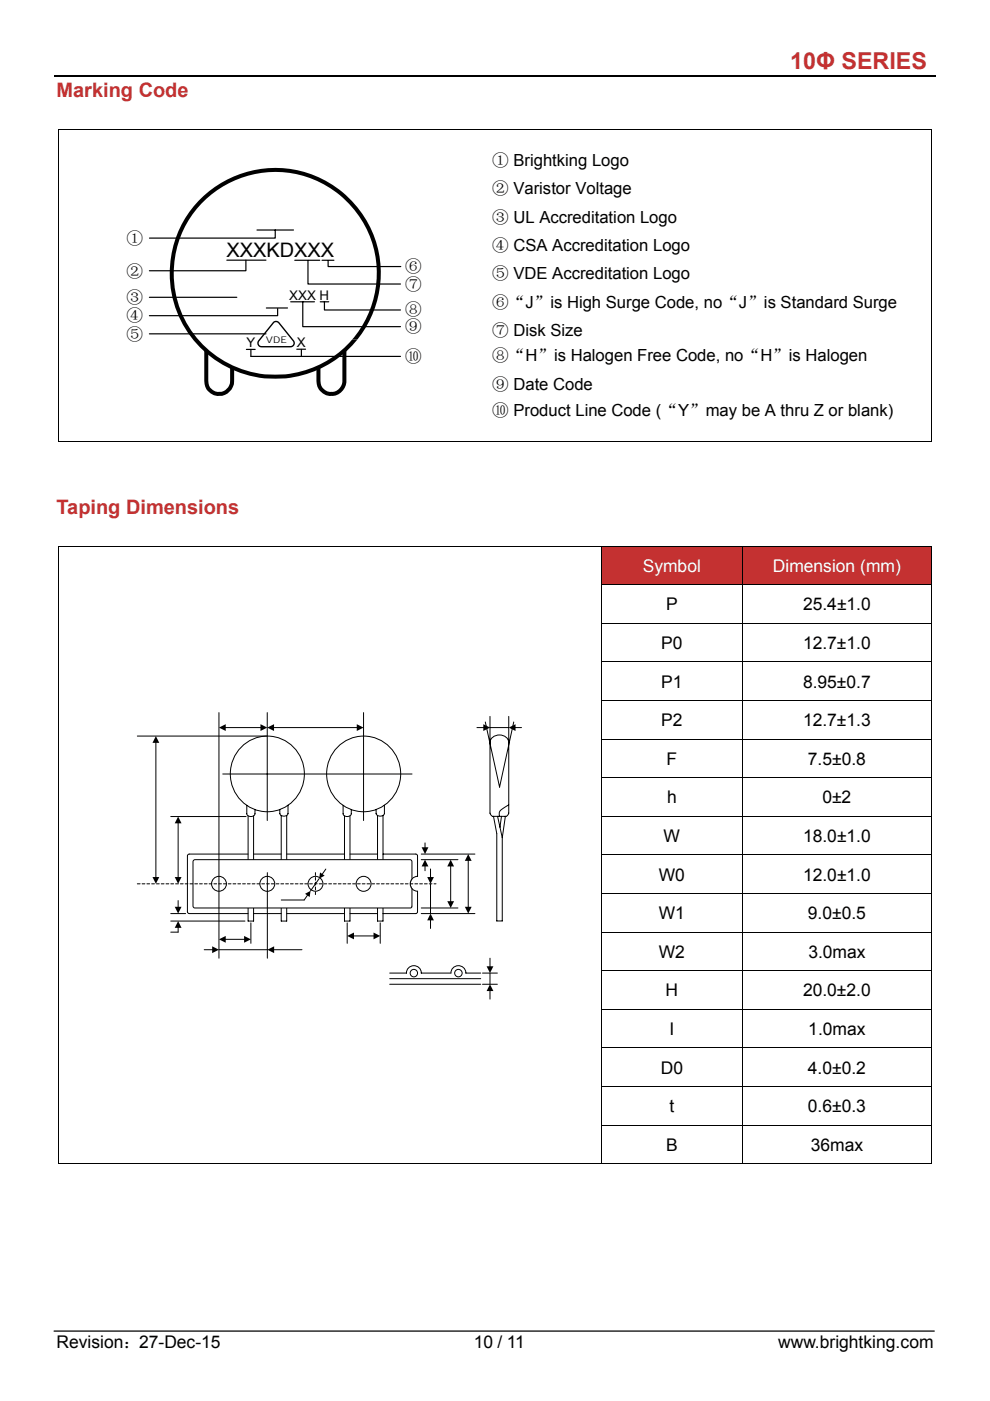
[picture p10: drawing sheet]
<svg xmlns="http://www.w3.org/2000/svg" width="210mm" height="297mm" viewBox="0 0 210 297" stroke-linecap="round" stroke-linejoin="round" font-family="sans-serif">
<path d="M11.5 16.2h187" fill="none" stroke="#000" stroke-width=".25"/>
<path d="M11.5 282.2h186.7" fill="none" stroke="#000" stroke-width=".26"/>
<path d="M44.4 69.9a2.75 2.75 0 0 1 3-.8 2.75 2.75 0 0 1 1.8 2.5v9.2a2.74 2.74 0 0 1-2.7 2.8 2.74 2.74 0 0 1-2.7-2.8v-9.2v-.6z" fill-rule="evenodd" fill="#fff"/>
<path d="M44.4 69.9a2.75 2.75 0 0 1 3-.8 2.75 2.75 0 0 1 1.8 2.5v9.2a2.74 2.74 0 0 1-2.7 2.8 2.74 2.74 0 0 1-2.7-2.8v-9.2v-.6z" fill="none" stroke="#000" stroke-width=".85"/>
<path d="M68.2 69.9a2.76 2.76 0 0 1 3-.8 2.76 2.76 0 0 1 1.8 2.5v9.2a2.75 2.75 0 0 1-2.7 2.8 2.75 2.75 0 0 1-2.8-2.8v-9.2l.1-.6z" fill-rule="evenodd" fill="#fff"/>
<path d="M68.2 69.9a2.76 2.76 0 0 1 3-.8 2.76 2.76 0 0 1 1.8 2.5v9.2a2.75 2.75 0 0 1-2.7 2.8 2.75 2.75 0 0 1-2.8-2.8v-9.2l.1-.6z" fill="none" stroke="#000" stroke-width=".85"/>
<circle cx="58.4" cy="58" r="21.9" fill="#fff"/>
<circle cx="58.4" cy="58" r="21.9" fill="none" stroke="#000" stroke-width=".85"/>
<g fill="#fff">
<path d="M64.1 72h16.7zM64.1 36h16.7z" fill-rule="evenodd"/>
<path d="M58.1 68.3a.78 .78 0 0 1 1.1 .2l3.2 4.1a.77 .77 0 0 1-.8 .9l-6.4-.1a.78 .78 0 0 1-.3-1.1z" fill-rule="evenodd"/>
</g>
<g fill="#fff">
<path d="M51 63h6.1v4.5h-6.1z"/>
<path d="M51.2 63.2h6.2v4.5h-6.2z"/>
<path d="M51.2 63.2h5.8v4.2h-5.8z"/>
</g>
<path d="M58.1 68.3a.78 .78 0 0 1 1.1 .2l3.2 4.1a.77 .77 0 0 1-.8 .9l-6.4-.1a.78 .78 0 0 1-.3-1.1z" fill="none" stroke="#000" stroke-width=".29"/>
<g fill="none" stroke="#000" stroke-width=".25">
<path d="M48.1 55.2h8.3M52.2 55.2v2.2h-20.5M54.5 48.8h7.8M58.4 48.8v1.7h-26.7M62.5 55.2h5.3M65.3 55.2v5h19.6M68.3 55.2h2.5M69.6 55.3v1.2h15.4M31.7 70.8h24.7M31.7 63h18.5M52.3 74.1h1.8M53.2 74.1v1.5h31.7"/>
<path d="M56.5 65.3h4.5M58.9 65.4v1.5h-27.2M61.7 64h5M62.9 74h1.9M63.9 74.1v1.5M64.2 64v5.3h20.7M67.9 64h1.8M68.8 64v1.7h16.1"/>
</g>
<path d="M12.4 27.3h.1v.2h-.1zM197.5 27.3h.2v.2h-.2zM197.5 93.5h.2v.2h-.2z" fill="#000"/>
<path d="M12.4 27.4h185.3M12.4 27.5v66.2M197.6 27.5v66.2M12.4 93.6h185.1M52.6 173v22.3h1.2v-22.3" fill="none" stroke="#000" stroke-width=".21"/>
<path d="M51.2 158.4a7.9 7.9 0 0 1 11.5 .5 7.9 7.9 0 0 1-1.2 11.5 7.9 7.9 0 0 1-10.8-1.1 7.9 7.9 0 0 1 .5-10.9z" fill-rule="evenodd" fill="#fff"/>
<path d="M51.2 158.4a7.9 7.9 0 0 1 11.5 .5 7.9 7.9 0 0 1-1.2 11.5 7.9 7.9 0 0 1-10.8-1.1 7.9 7.9 0 0 1 .5-10.9zM52.3 170.8v1.7a.93 .93 0 0 0 .9 .6 .93 .93 0 0 0 .9-.6v-.8M59.6 172.9v22.4h1.2v-22.4M61.1 170.7v1.8a.94 .94 0 0 1-.9 .5 .94 .94 0 0 1-.8-.5v-.9M73.1 173v22.3h1.1v-22.3" fill="none" stroke="#000" stroke-width=".21"/>
<path d="M71.6 158.4a7.9 7.9 0 0 1 11.6 .5 7.9 7.9 0 0 1-1.3 11.5 7.9 7.9 0 0 1-10.8-1.1 7.9 7.9 0 0 1 .5-10.9z" fill-rule="evenodd" fill="#fff"/>
<g fill="none" stroke="#000" stroke-width=".21">
<path d="M71.6 158.4a7.9 7.9 0 0 1 11.6 .5 7.9 7.9 0 0 1-1.3 11.5 7.9 7.9 0 0 1-10.8-1.1 7.9 7.9 0 0 1 .5-10.9zM101.2 154.3h1.5M102.9 153.1l3.1 13.8 3-13.8M103.9 151.9v20.5l.3 .5 .4 .2h2.7l.3-.2 .3-.5v-20.5M103.9 157.4a2.04 2.04 0 0 1 2-1.6 2.04 2.04 0 0 1 2 1.6M103.9 154.3h4M109.2 154.3h1.4M72.8 170.8v1.7a.93 .93 0 0 0 .8 .6 .93 .93 0 0 0 .9-.6v-.8M80.1 172.9v22.4h1.1v-22.4M81.5 170.7v1.8a.96 .96 0 0 1-.8 .5 .96 .96 0 0 1-.9-.5v-.9M104.7 173.1l.7 3.6v18.6h1.1v-17.7M105.5 173.1l1 4.5"/>
<path d="M106.4 173.1l-.4 2.3M107.2 173.1l-.7 4.5M107.9 170.6l-.8 .5a1.67 1.67 0 0 0-1.2 2M39.8 181.5v11.8M40.2 181.1h12.4M40.2 193.7h12.4M53.8 181.1h5.8M53.8 193.7h5.8M60.8 181.1h12.3M60.8 193.7h12.3M74.2 181.1h5.9M74.2 193.7h5.9"/>
<path d="M81.2 181.1h7M81.2 193.7h7M88.6 181.5v4.3a1.58 1.58 0 0 0-1.6 1.6 1.58 1.58 0 0 0 1.6 1.6v4.3M82.7 207.5h19.3M82.7 208.7h19.3"/>
</g>
<path d="M102.5 153.5l1.4 .8-1.4 .7zM107.9 154.3l1.4-.8v1.5z" fill="#000"/>
<circle cx="87.8" cy="206.3" r=".79" fill="#fff"/>
<g fill="none" stroke="#000" stroke-width=".21">
<path d="M82.7 206.3h3.5a1.57 1.57 0 0 1 1.6-1.6 1.57 1.57 0 0 1 1.5 1.6h6.4"/>
<circle cx="87.8" cy="206.3" r=".79"/>
</g>
<circle cx="97.2" cy="206.3" r=".79" fill="#fff"/>
<g fill="none" stroke="#000" stroke-width=".21">
<path d="M39.8 193.3v.2l.4 .2M40.2 181.1l-.4 .4M88.2 181.1l.4 .4M88.6 193.3l-.4 .4M95.7 206.3a1.58 1.58 0 0 1 1.5-1.6 1.58 1.58 0 0 1 1.6 1.6h3.2"/>
<circle cx="97.2" cy="206.3" r=".79"/>
</g>
<path d="M41.1 182.3h45.9l.4 .3v3.8a1.65 1.65 0 0 0 0 2v3.7l-.4 .4h-45.7l-.4-.4v-9.5z" fill-rule="evenodd" fill="#fff"/>
<path d="M41.1 182.3h45.9l.4 .3v3.8a1.65 1.65 0 0 0 0 2v3.7l-.4 .4h-45.7l-.4-.4v-9.5z" fill="none" stroke="#000" stroke-width=".21"/>
<circle cx="66.9" cy="187.4" r="1.58" fill="#fff"/>
<circle cx="66.9" cy="187.4" r="1.58" fill="none" stroke="#000" stroke-width=".21"/>
<circle cx="46.4" cy="187.4" r="1.58" fill="#fff"/>
<g fill="none" stroke="#000" stroke-width=".21">
<path d="M29.1 156.1h27.6M33.1 157.3v28.8M46.4 151.1v52.1M47.7 154.3h7.7M56.7 151.1v22.9M57.9 154.3h18M77.1 151.1v22.9M36.2 173.1h16M37.8 174.4v11.7M47.2 164.1h40.2M90.1 178.7v1.1M36.2 195.3h15.8"/>
<path d="M36.2 193.7h3.2M37.8 190.9v1.5M37.8 196.5v1.1h-1.6M47.7 199.2h4.2M53.2 195.7v4.3M65.3 189.7l-.8 1.1h-4.9M67.7 186.3l-1.8 2.6M69.1 184.3l-.8 1.1M73.6 195.7v4.3M74.9 198.4h4.5M80.6 195.7v4.3M89.3 193.7h11.4"/>
<path d="M89.3 181.1h11.4M89.3 182.3h7.8M89.3 192.5h7.8M90.1 183.5v1.1M91.3 184.2v1.9M91.3 187.4v6.3M91.3 195v1.8M95.6 183.5v7.8M99.3 182.3v10.1M102.3 206.3h3.2M102.3 208.7h3.2M103.9 203.2v1.9"/>
<path d="M103.9 206.3v2.4M103.9 210v1.8"/>
<circle cx="46.4" cy="187.4" r="1.58"/>
</g>
<g fill="#000">
<path d="M33.1 156.1l.7 1.4h-1.5zM46.4 154.3l1.5-.8v1.5zM55.2 153.5l1.5 .8-1.5 .7zM56.7 154.3l1.4-.8v1.5zM75.7 153.5l1.4 .8-1.4 .7zM37.8 173.1l.7 1.5h-1.4zM89.4 179.6h1.5l-.8 1.5zM32.3 185.9h1.5l-.7 1.5zM37.8 195.3l.7 1.4h-1.4zM37.1 185.9h1.4l-.7 1.5zM37.1 192.3h1.4l-.7 1.4zM46.4 199.2l1.5-.8v1.5z"/>
<path d="M51.8 198.4l1.4 .8-1.4 .7zM64.7 189.5l1.2-.6-.2 1.3zM67.9 185l1 .7-1.2 .6zM73.6 198.4l1.5-.7v1.5zM79.2 197.7l1.4 .7-1.4 .8zM90.1 182.3l.8 1.4h-1.5zM91.3 193.7l.7 1.4h-1.4zM90.6 185.9h1.4l-.7 1.5zM95.6 182.3l.7 1.4h-1.4zM94.9 191.1h1.4l-.7 1.4zM99.3 181.1l.7 1.4h-1.4zM98.6 192.3h1.4l-.7 1.4z"/>
<path d="M103.9 208.7l.7 1.4h-1.4zM103.2 204.9h1.4l-.7 1.4z"/>
</g>
<path d="M66.9 185v4.8" fill="none" stroke="#000" stroke-width=".21" stroke-dasharray=".6 .4"/>
<circle cx="56.7" cy="187.4" r="1.58" fill="#fff"/>
<circle cx="56.7" cy="187.4" r="1.58" fill="none" stroke="#000" stroke-width=".21"/>
<circle cx="77.1" cy="187.4" r="1.58" fill="#fff"/>
<g fill="none" stroke="#000" stroke-width=".21">
<path d="M56.7 185v18.2M43.3 201.4h1.9M46.5 201.4h10.2M58 201.4h6.1"/>
<circle cx="77.1" cy="187.4" r="1.58"/>
</g>
<path d="M29.1 187.4h63.4" fill="none" stroke="#000" stroke-width=".21" stroke-dasharray=".6 .4"/>
<path d="M45 200.6l1.4 .8-1.4 .7zM56.7 201.4l1.4-.8v1.5z" fill="#000"/>
<g fill="#c43131">
<path d="M127.6 115.9h29.8v8h-29.8z"/>
<path d="M129.4 117.1h26.2v5.5h-26.2z"/>
<path d="M157.6 115.9h39.8v8h-39.8z"/>
<path d="M159.4 117.1h36.2v5.5h-36.2z"/>
</g>
<g fill="#000">
<path d="M12.4 115.7h.2v.2h-.2zM197.4 115.7h.2v.2h-.2zM12.4 123.9h.2v.2h-.2zM12.4 132.1h.2v.1h-.2zM12.4 140.3h.2v.1h-.2zM12.4 148.4h.2v.2h-.2zM12.4 156.6h.2v.2h-.2zM12.4 164.8h.2v.2h-.2zM12.4 173h.2v.2h-.2zM12.4 181.2h.2v.2h-.2zM12.4 189.4h.2v.1h-.2zM12.4 197.5h.2v.2h-.2z"/>
<path d="M12.4 205.7h.2v.2h-.2zM12.4 213.9h.2v.2h-.2zM12.4 222.1h.2v.2h-.2zM12.4 230.3h.2v.2h-.2zM12.4 238.5h.2v.2h-.2zM197.4 246.7h.2v.1h-.2z"/>
</g>
<g fill="none" stroke="#000" stroke-width=".21">
<path d="M12.4 115.8h185.2M12.5 115.9v8M127.5 115.9v8M157.5 115.9v8M197.5 115.9v8M12.5 124.1v8M12.5 132.2v8.1M127.4 124h70.2M127.4 132.2h70.2M127.5 124.1v8M127.5 132.2v8.1M157.5 124.1v8"/>
<path d="M157.5 132.2v8.1M197.5 124.1v8M197.5 132.2v8.1M12.5 140.4v8M12.5 148.6v8M12.5 156.8v8M127.4 140.4h70.2M127.4 148.5h70.2M127.4 156.7h70.2M127.5 140.4v8M127.5 148.6v8M127.5 156.8v8"/>
<path d="M157.5 140.4v8M157.5 148.6v8M157.5 156.8v8M197.5 140.4v8M197.5 148.6v8M197.5 156.8v8M12.5 165v8M12.5 173.2v8M127.4 164.9h70.2M127.4 173.1h70.2M127.5 165v8M127.5 173.2v8"/>
<path d="M157.5 165v8M157.5 173.2v8M197.5 165v8M197.5 173.2v8M12.5 181.4v8M12.5 189.5v8M12.5 197.7v8M127.4 181.3h70.2M127.4 189.5h70.2M127.4 197.6h70.2M127.5 181.4v8M127.5 189.5v8"/>
<path d="M127.5 197.7v8M157.5 181.4v8M157.5 189.5v8M157.5 197.7v8M197.5 181.4v8M197.5 189.5v8M197.5 197.7v8M12.5 205.9v8M12.5 214.1v8M127.4 205.8h70.2M127.4 214h70.2M127.5 205.9v8"/>
<path d="M127.5 214.1v8M157.5 205.9v8M157.5 214.1v8M197.5 205.9v8M197.5 214.1v8M12.5 222.3v8M12.5 230.5v8M12.5 238.7v8.1M127.4 222.2h70.2M127.4 230.4h70.2M127.4 238.6h70.2M127.5 222.3v8"/>
<path d="M127.5 230.5v8M127.5 238.7v8.1M157.5 222.3v8M157.5 230.5v8M157.5 238.7v8.1M197.5 222.3v8M197.5 230.5v8M197.5 238.7v8.1M12.4 246.8h115M127.6 246.8h29.8M157.6 246.8h39.8"/>
</g>
<text font-size="4.9" fill="#c43131" x="167.6" y="14.6">10Φ SERIES</text>
<g font-size="4.2" fill="#c43131">
<text x="12" y="20.6">Marking Code</text>
<text x="12" y="109">Taping Dimensions</text>
</g>
<text font-size="4.2" x="48.1" y="54.5">XXXKDXXX</text>
<g font-size="3.7" fill="#fff">
<text x="136.3" y="121.2">Symbol</text>
<text x="163.9" y="121.2">Dimension (mm)</text>
</g>
<g font-size="3.7">
<text x="141.3" y="129.4">P</text>
<text x="170.3" y="129.4">25.4±1.0</text>
<text x="140.3" y="137.6">P0</text>
<text x="170.3" y="137.6">12.7±1.0</text>
<text x="140.3" y="145.8">P1</text>
<text x="170.3" y="145.8">8.95±0.7</text>
<text x="140.3" y="154">P2</text>
<text x="170.3" y="154">12.7±1.3</text>
<text x="141.4" y="162.1">F</text>
<text x="171.3" y="162.1">7.5±0.8</text>
<text x="141.5" y="170.3">h</text>
<text x="174.4" y="170.3">0±2</text>
<text x="140.8" y="178.5">W</text>
<text x="170.3" y="178.5">18.0±1.0</text>
<text x="139.7" y="186.7">W0</text>
<text x="170.3" y="186.7">12.0±1.0</text>
<text x="139.7" y="194.9">W1</text>
<text x="171.4" y="194.9">9.0±0.5</text>
<text x="139.7" y="203.1">W2</text>
<text x="171.5" y="203.1">3.0max</text>
<text x="141.2" y="211.2">H</text>
<text x="170.3" y="211.2">20.0±2.0</text>
<text x="142" y="219.4">I</text>
<text x="171.4" y="219.4">1.0max</text>
<text x="140.1" y="227.6">D0</text>
<text x="171.3" y="227.6">4.0±0.2</text>
<text x="142" y="235.8">t</text>
<text x="171.3" y="235.8">0.6±0.3</text>
<text x="141.3" y="244">B</text>
<text x="172" y="244">36max</text>
<text x="12" y="285.9">Revision：27-Dec-15</text>
<text x="100.5" y="285.9">10 / 11</text>
<text x="165.1" y="285.9">www.brightking.com</text>
</g>
<g font-size="3.5">
<text x="104.4" y="35.3">① Brightking Logo</text>
<text x="104.4" y="41.2">② Varistor Voltage</text>
<text x="104.4" y="47.2">③ UL Accreditation Logo</text>
<text x="26.9" y="51.8">①</text>
<text x="104.4" y="53.2">④ CSA Accreditation Logo</text>
<text x="26.9" y="58.7">②</text>
<text x="85.9" y="57.7">⑥</text>
<text x="104.4" y="59.2">⑤ VDE Accreditation Logo</text>
<text x="26.9" y="64.2">③</text>
<text x="85.9" y="61.4">⑦</text>
<text x="104.4" y="65.2">⑥“J”is High Surge Code, no“J”is Standard Surge</text>
<text x="26.9" y="68.2">④</text>
<text x="85.9" y="66.9">⑧</text>
<text x="85.9" y="70.5">⑨</text>
<text x="104.4" y="71.2">⑦ Disk Size</text>
<text x="26.9" y="72">⑤</text>
<text x="85.9" y="76.7">⑩</text>
<text x="104.4" y="76.6">⑧“H”is Halogen Free Code, no“H”is Halogen</text>
<text x="104.4" y="82.8">⑨ Date Code</text>
<text x="104.4" y="88.3">⑩ Product Line Code (“Y”may be A thru Z or blank)</text>
</g>
<g font-size="2.8">
<text x="61.4" y="63.7">XXX H</text>
<text x="52.3" y="73.6">Y</text>
<text x="62.9" y="73.6">X</text>
</g>
<text font-size="2" x="56.4" y="72.8">VDE</text>
</svg>
